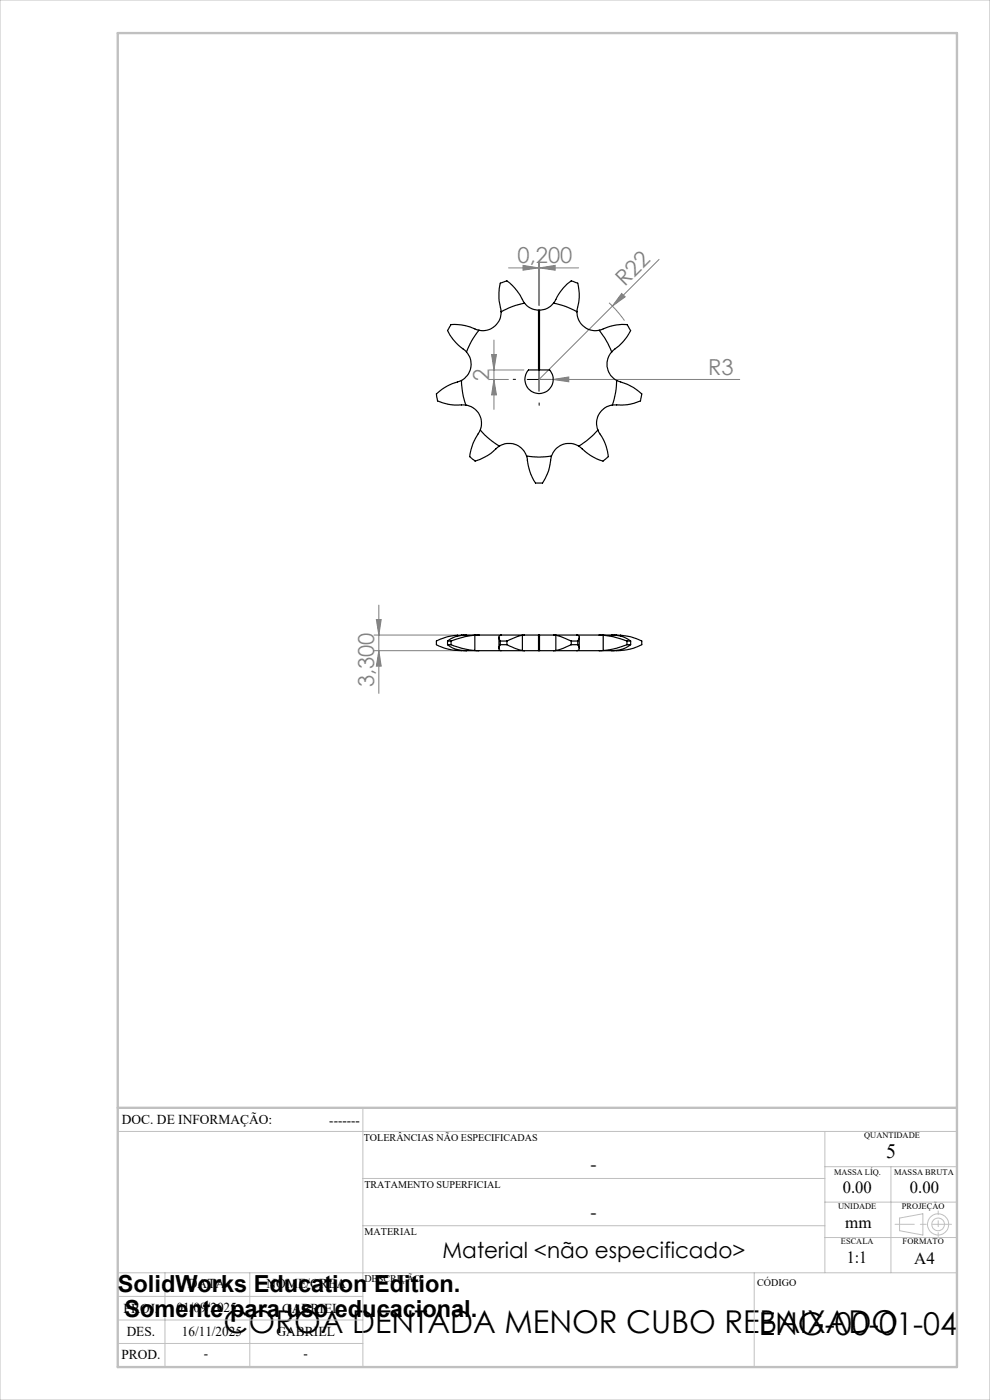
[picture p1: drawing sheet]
<svg xmlns="http://www.w3.org/2000/svg" width="210mm" height="297mm" viewBox="0 0 210 297" stroke-linecap="round" stroke-linejoin="round" font-family="sans-serif">
<g fill="none" stroke="#c0c0c0" stroke-width=".21">
<path d="M0 0h210v297h-210zM77 235v55M25 240h178M77 250h98M175 240v30M175 255h28M175 247.5h28M189 247.5v22.5M190.8 258.4l5-.9v4.5l-5-.9zM25 275h52M25 270h178M35 270v20"/>
<path d="M53 270v20M77 260h98M160 270v20M175 262.5h28M25 285h52M25 280h52"/>
<circle cx="199" cy="259.7" r="1.34"/>
<circle cx="199" cy="259.7" r="2.25"/>
</g>
<g fill="none" stroke="#808080" stroke-width=".21">
<path d="M107.9 56.8h14.8M110.9 56.3l3.3 .5-3.3 .5zM114.2 55.8v9M114.4 56.8l3.4-.5v1zM114.4 55.8v9M139.8 55l-25.5 25.5h42.6M103.8 78.5h7.3M104.3 75.2h1l-.5 3.3zM104.8 72.1v14.8M129.2 64.2l1.3 1.4 2 2.4M131.9 62.3l.7 .7-2.7 1.9zM103.8 80.5h4"/>
<path d="M104.8 80.5l.5 3.3h-1zM117.3 80.5l3.4-.5v1zM79.3 134.7h17.6M79.3 138h17.6M79.8 131.4h1.1l-.5 3.3zM80.4 138l.5 3.3h-1.1zM80.4 128.4v18.7"/>
</g>
<path d="M114.4 75.5v-.5M109.4 80.5h-.5M114.4 85.5v.5M119.4 80.5h.5" fill="none" stroke="#000" stroke-width=".21" stroke-dasharray="15.2 1.3 1.3 1.3"/>
<path d="M114.3 78v5M111.8 80.5h5" fill="none" stroke="#000" stroke-width=".21"/>
<path d="M201.8 259.7h-11.9" fill="none" stroke="#c0c0c0" stroke-width=".21" stroke-dasharray="15.2 1.3 1.3 1.3" stroke-dashoffset="11.2"/>
<path d="M199 256.9v5.4" fill="none" stroke="#c0c0c0" stroke-width=".21" stroke-dasharray="15.2 1.3 1.3 1.3" stroke-dashoffset="14.4"/>
<path d="M25 7h178v283h-178zM25 235h178" fill="none" stroke="#c0c0c0" stroke-width=".5"/>
<g fill="#808080">
<path d="M117.3 80.5l3.4-.5v1z"/>
<path d="M131.9 62.3l.7 .7-2.7 1.9z"/>
<path d="M114.4 56.8l3.4-.5v1zM110.9 56.3l3.3 .5-3.3 .5z"/>
<path d="M104.8 80.5l.5 3.3h-1zM104.3 75.2h1l-.5 3.3z"/>
<path d="M79.8 131.4h1.1l-.5 3.3zM80.4 138l.5 3.3h-1.1z"/>
</g>
<g fill="none" stroke="#000" stroke-width=".25">
<path d="M99 74.7a3.9 3.9 0 0 1-1.1 6M101.6 70.1a12.2 12.2 0 0 0-5.9-1.2l-.8 1.2a12.9 12.9 0 0 0 4.1 4.6M101.6 70.1a15.5 15.5 0 0 0-2.6 4.6M106.3 66.1a3.9 3.9 0 0 1-4.7 4M111.3 64.3a12.5 12.5 0 0 0-3.8-4.7l-1.4 .5a12.6 12.6 0 0 0 .2 6M111.3 64.3a16.3 16.3 0 0 0-5 1.8M111.3 64.3a3.8 3.8 0 0 0 2.9 1.5v12.7h-2.1a3 3 0 0 0 .2 4.2 3 3 0 0 0 4.1 0 3 3 0 0 0 .2-4.2h-2.2v-12.7a3.7 3.7 0 0 0 3-1.5M117.4 64.3a13 13 0 0 1 3.8-4.7l1.4 .5a11.6 11.6 0 0 1-.2 6M117.4 64.3a15.4 15.4 0 0 1 5 1.8M122.4 66.1a3.9 3.9 0 0 0 4.7 4M127.1 70.1a12.7 12.7 0 0 1 5.9-1.2l.8 1.2-.8 1.3a15.2 15.2 0 0 1-3.2 3.3M127.1 70.1a17.9 17.9 0 0 1 2.7 4.6"/>
<path d="M129.8 74.7a3.9 3.9 0 0 0 1 6M97.9 80.7a11.9 11.9 0 0 0-5.3 2.9l.2 1.5a12.7 12.7 0 0 0 6 .8M97.9 80.7a16.5 16.5 0 0 0 .9 5.2M98.8 85.9a3.9 3.9 0 0 1 3.1 5.3M101.9 91.2a12.1 12.1 0 0 0-2.3 5.7l1.2 .9a12.4 12.4 0 0 0 5.1-3.2M101.9 91.2a15.9 15.9 0 0 0 4 3.4M105.9 94.6a3.9 3.9 0 0 1 5.8 2.1M111.7 96.7a12.8 12.8 0 0 0 1.9 5.8h1.5a13 13 0 0 0 1.9-5.8M111.7 96.7a14.3 14.3 0 0 0 5.3 0M122.8 94.6a3.9 3.9 0 0 0-5.8 2.1M126.8 91.2a12.6 12.6 0 0 1 2.2 5.7l-1.1 .9a12.4 12.4 0 0 1-5.1-3.2M126.8 91.2a17.6 17.6 0 0 1-4 3.4"/>
<path d="M129.9 85.9a3.9 3.9 0 0 0-3.1 5.3M130.8 80.7a12.6 12.6 0 0 1 5.3 2.9l-.2 1.5a11.8 11.8 0 0 1-6 .8M130.8 80.7a16.5 16.5 0 0 1-.9 5.2M94.9 136h.8M94.9 136.8h.8M94.9 136.8a6.4 6.4 0 0 0 4.1 1.2M94.9 136v.8M95.7 136.8l2.2 .7 2.8 .5M95.7 136v.8M97 138h2M97 134.8l-2.1 .3-2.3 .9v.8l.5 .3 1.9 .6 2 .3M97 134.8v.2"/>
<path d="M97 137.8v.2M99 134.7a6 6 0 0 0-4.1 1.3M99 134.7h2.6M99 138h2.6M99 134.7l-2 .1M100.7 138h.9M100.7 134.8l-2.1 .3-2.9 .9M100.7 134.8v3.2M101.6 134.7l-.9 .1M101.6 138h4.7M101.6 134.7h4.7M105.8 135.2v2.4"/>
<path d="M106.1 136h1.4M106.1 136.8h1.4M106.1 136.8l-.3 .9 .5 .3M106.1 136v.8M106.3 134.7h5M106.3 134.7a.68 .68 0 0 0-.5 .6 .68 .68 0 0 0 .3 .7M106.3 138h5M107.5 136.8l1.6 .7 1.7 .5M107.5 136v.8M110.8 134.8l-1.2 .3-2.1 .9M110.8 138h.5M110.8 134.8v3.2"/>
<path d="M111.3 134.7l-.5 .1M111.3 138h2.9M111.3 134.7h2.9M114.2 138h.2M114.2 134.7h.2M114.2 134.7v3.3M114.4 134.7h3M114.4 138h3M114.4 134.7v3.3M117.4 134.7l.5 .1M117.4 134.7h5M117.4 138h5"/>
<path d="M117.9 134.8l3.3 1.2M117.9 138h-.5M117.9 134.8v3.2M121.2 136h1.4M121.2 136.8l-2.1 .9-1.2 .3M121.2 136.8h1.4M121.2 136v.8M122.4 134.7l.4 .2a.93 .93 0 0 1-.2 1.1M122.4 138h4.7M122.4 134.7h4.7M122.6 136.8l.2 .5a.48 .48 0 0 1 0 .5 .48 .48 0 0 1-.4 .2M122.6 136v.8"/>
<path d="M122.9 135.2v2.4M127.1 134.7l.9 .1M127.1 134.7h2.1a7.1 7.1 0 0 1 4.6 1.3M127.1 138h2.7M128 138h-.9M128 134.8l2.1 .3 2.9 .9M128 134.8v3.2M129.7 134.7l2 .1M131.7 138h-1.9M131.7 134.8l2 .3 2.4 .9v.8l-.8 .4-1.6 .5-2 .3M131.7 134.8v.2M131.7 137.8v.2"/>
<path d="M133 136h.8M133 136.8l-2.2 .7-2.8 .5M133 136.8h.8M133 136v.8M133.8 136.8a6.2 6.2 0 0 1-4 1.2M133.8 136v.8"/>
</g>
<g font-size="6.7">
<text x="47.4" y="282.7">COROA DENTADA MENOR CUBO REBAIXADO</text>
<text x="161" y="283.1">ENG-00-01-04</text>
</g>
<g font-size="5">
<text x="25" y="274">SolidWorks Education Edition.</text>
<text x="26.4" y="279.5">Somente para uso educacional.</text>
</g>
<g font-size="4.7" fill="#808080">
<text x="109.8" y="55.8">0,200</text>
<text x="132.5" y="60.9" transform="rotate(-45 132.5 60.9)">R22</text>
<text x="103.8" y="80.7" transform="rotate(-90 103.8 80.7)">2</text>
<text x="150.2" y="79.5">R3</text>
<text x="79.4" y="145.8" transform="rotate(-90 79.4 145.8)">3,300</text>
</g>
<text font-size="4.7" x="93.9" y="266.8">Material &lt;não especificado&gt;</text>
<text font-size="4.3" x="188" y="245.8">5</text>
<g font-size="4">
<text x="125.2" y="248.4">-</text>
<text x="125.2" y="258.6">-</text>
</g>
<g font-size="3.6">
<text x="178.8" y="253.1">0.00</text>
<text x="193" y="253.1">0.00</text>
<text x="179.3" y="260.6">mm</text>
<text x="179.6" y="267.9">1:1</text>
<text x="193.9" y="268.1">A4</text>
</g>
<g font-size="2.9">
<text x="25.9" y="238.4">DOC. DE INFORMAÇÃO:</text>
<text x="69.8" y="238.6">-------</text>
<text x="39.9" y="273.2">DATA</text>
<text x="56.5" y="273.2">NOME/CREA</text>
<text x="26.2" y="278.6">PROJ.</text>
<text x="37.4" y="278.2">01/09/2025</text>
<text x="59.8" y="278.6">GABRIEL</text>
<text x="26.9" y="283.4">DES.</text>
<text x="38.6" y="283.4">16/11/2025</text>
<text x="58.7" y="283.4">GABRIEL</text>
<text x="25.7" y="288.3">PROD.</text>
<text x="43.3" y="288">-</text>
<text x="64.4" y="288">-</text>
</g>
<g font-size="2.2">
<text x="77.2" y="242.1">TOLERÂNCIAS NÃO ESPECIFICADAS</text>
<text x="77.3" y="251.9">TRATAMENTO SUPERFICIAL</text>
<text x="77.3" y="261.9">MATERIAL</text>
<text x="77.3" y="272.1">DESCRIÇÃO</text>
<text x="160.6" y="272.8">CÓDIGO</text>
</g>
<g font-size="1.8">
<text x="183.3" y="241.4">QUANTIDADE</text>
<text x="176.9" y="249.2">MASSA LÍQ.</text>
<text x="189.7" y="249.2">MASSA BRUTA</text>
<text x="177.8" y="256.5">UNIDADE</text>
<text x="191.3" y="256.5">PROJEÇÃO</text>
<text x="178.4" y="264">ESCALA</text>
<text x="191.5" y="264">FORMATO</text>
</g>
</svg>
